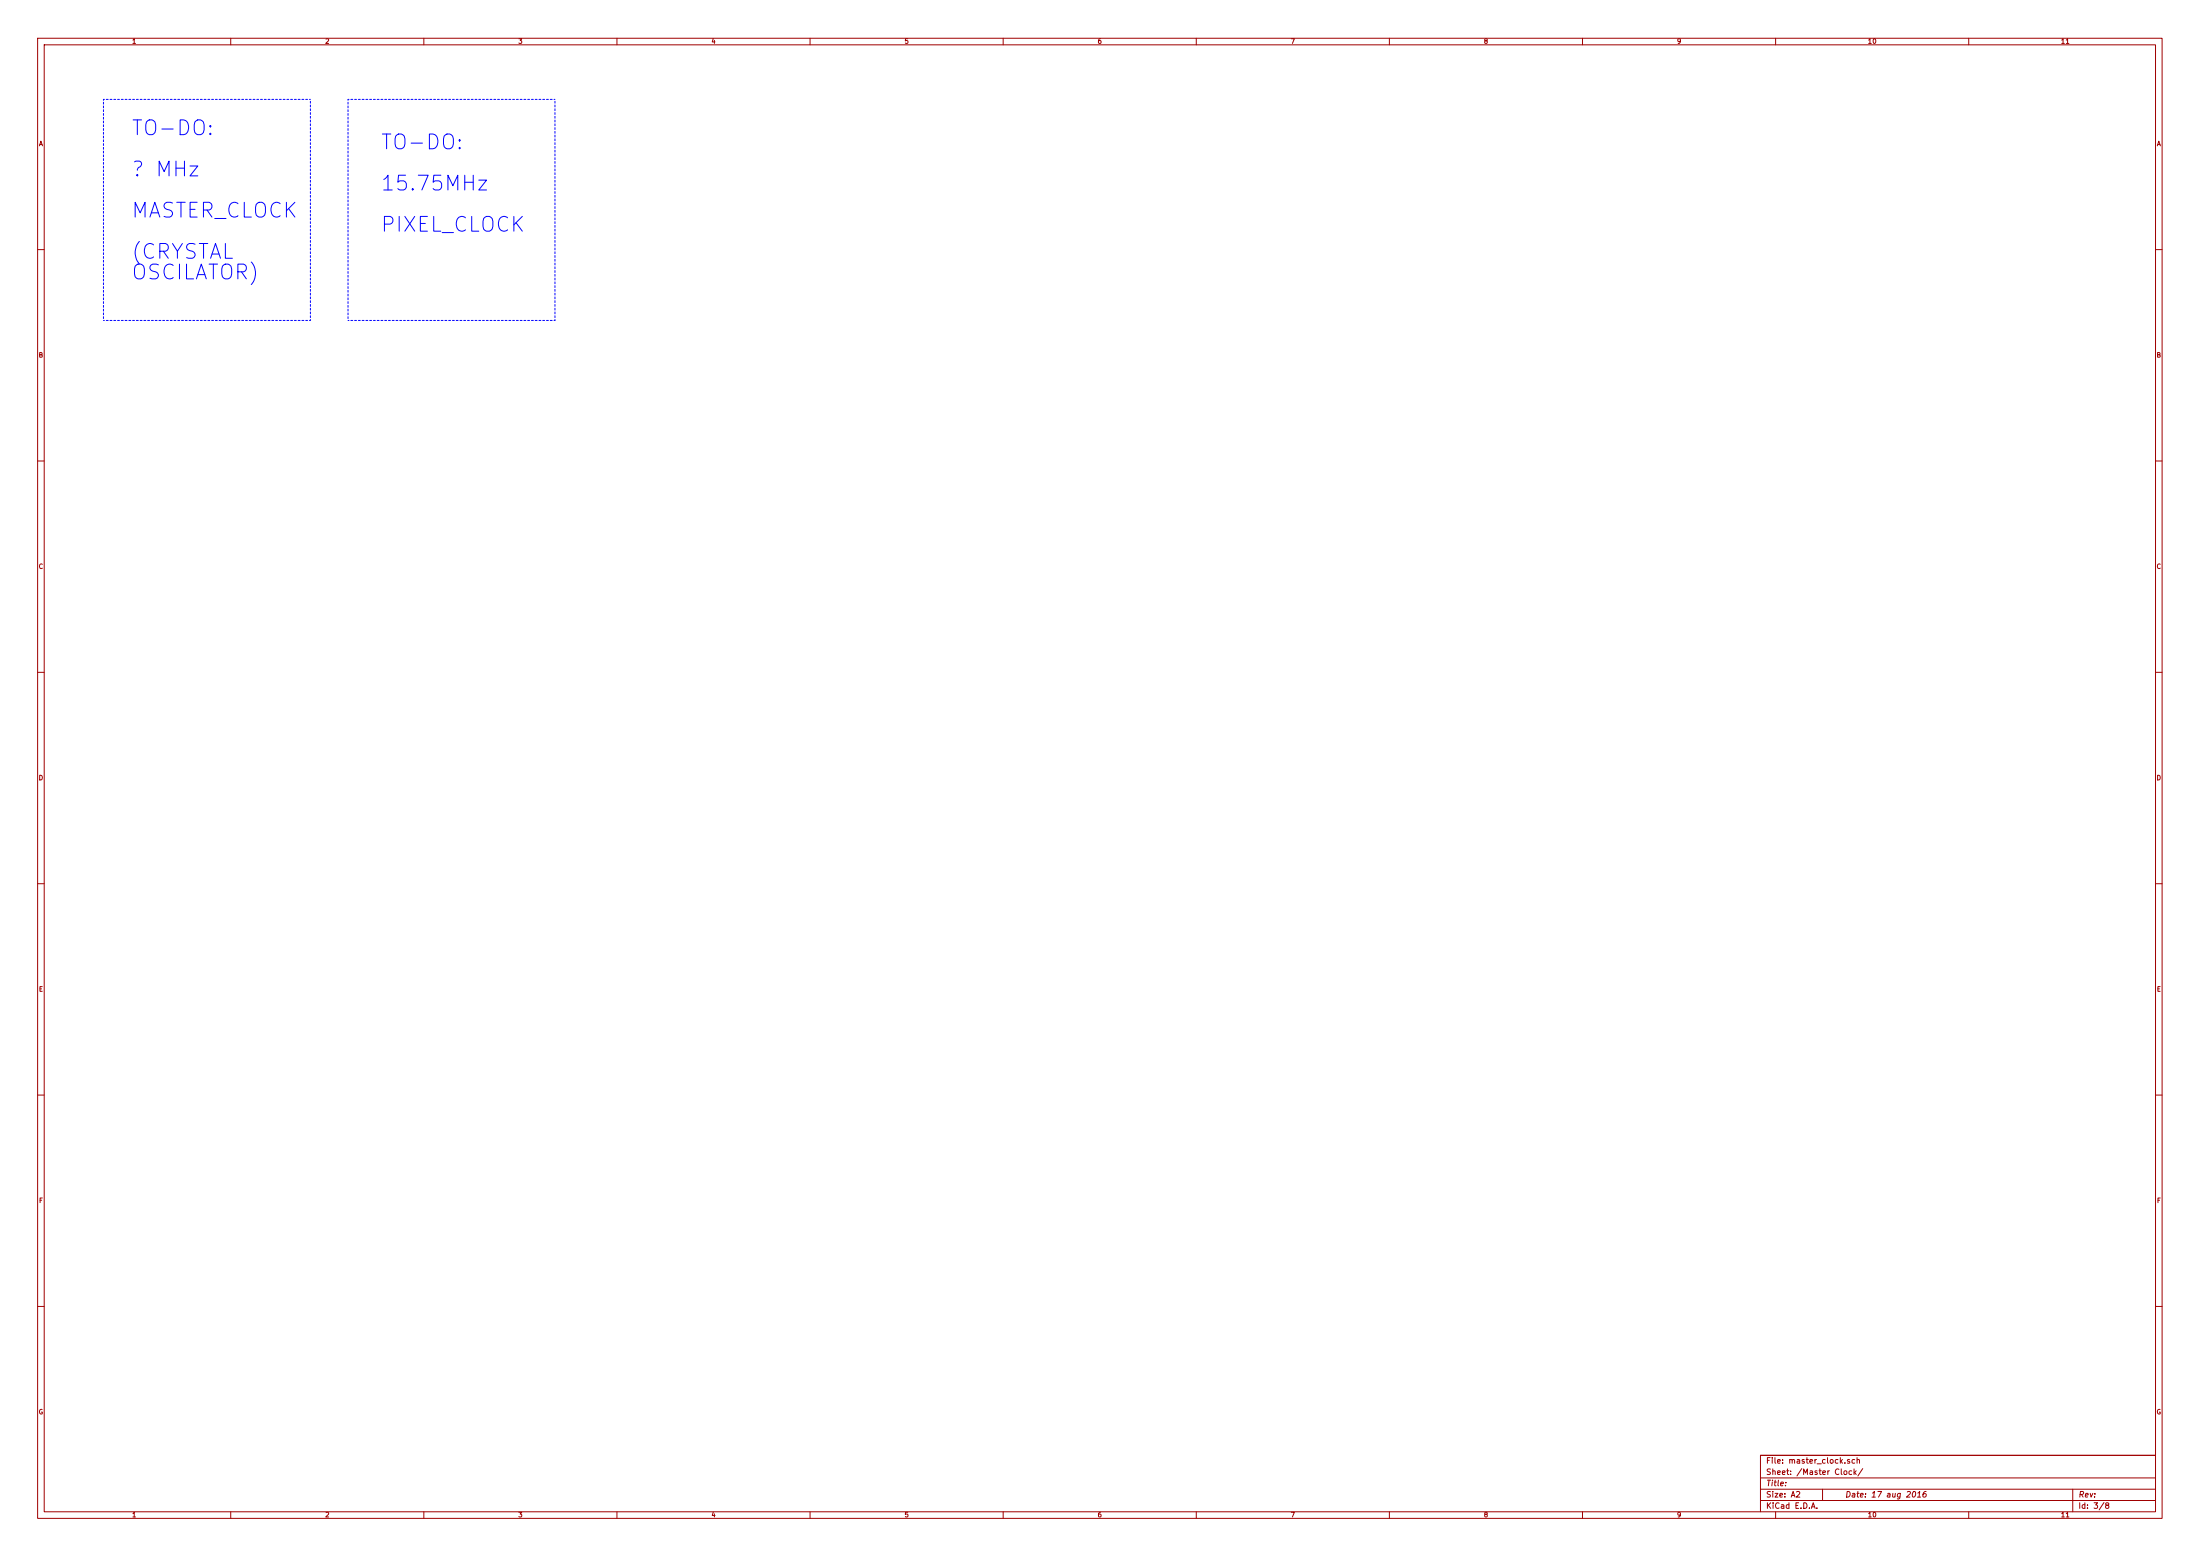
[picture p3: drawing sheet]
<svg xmlns="http://www.w3.org/2000/svg" width="594mm" height="420mm" viewBox="0 0 594 420" stroke-linecap="round" stroke-linejoin="round" font-family="sans-serif">
<g fill="none" stroke="#a00000" stroke-width=".27">
<path d="M10.2 10.3h573.6v399.7h-573.6zM11.9 12.1h570.2v396.1h-570.2zM62.3 10.3v1.8M114.5 10.3v1.8M166.6 10.3v1.8M218.7 10.3v1.8M270.9 10.3v1.8M323 10.3v1.8M375.2 10.3v1.8M427.3 10.3v1.8M479.5 10.3v1.8M531.6 10.3v1.8"/>
<path d="M10.2 67.4h1.7M582.1 67.4h1.7M10.2 124.5h1.7M582.1 124.5h1.7M10.2 181.6h1.7M582.1 181.6h1.7M10.2 238.6h1.7M582.1 238.6h1.7M10.2 295.7h1.7M582.1 295.7h1.7M10.2 352.8h1.7M582.1 352.8h1.7"/>
<path d="M475.4 399.1h106.7M498 397.3l.2-.2 .5 .2v.7h-.7zM499.4 394.2l-.3-.1-.2 .2 .5 .4v.3h-.5M500 397.2l-.4-.1-.3 .4 .1 .5 .6 .1M500.7 396.6v1.6M500.8 397.6l.4 .6M500.8 394.2l-.4-.1-.3 .3 .1 .6h.6M501.2 397.1l-.5 .6M501.5 394.3l.6-.1v.9M501.5 393.6v1.5M503 396.6l-1.3 1.9M582.1 393h-106.7v15.2"/>
<path d="M62.3 408.2v1.8M114.5 408.2v1.8M166.6 408.2v1.8M218.7 408.2v1.8M270.9 408.2v1.8M323 408.2v1.8M375.2 408.2v1.8M427.3 408.2v1.8M475.4 405.2h106.7M475.4 402.1h106.7M479.5 408.2v1.8M482.2 400.3v.1"/>
<path d="M485.1 402.9l.6-.2 .3 .5-.9 1.1h.9M489.1 407.3l.5-1.5 .5 1.5M489.3 406.9h.7M490.6 407.2v.1M492.2 402.1v3.1M516.6 402.9l.3-.2a.76 .76 0 0 1 .4 .9 .76 .76 0 0 1-.8 .6l-.1-.9zM517.8 404.3h.8M517.9 403.2l.5-.5-.2 1.6M520.1 402.7h-.3a.99 .99 0 0 0-.3 1.6l.5-.2 .1-.6-.5-.2-.3 .3M531.6 408.2v1.8M559.7 402.1v6.1M568.1 405.7l-1.2 2"/>
<path d="M568.9 406.4l-.3-.2 .1-.3h.6l.1 .4-.8 .4 .1 .5 .2 .1 .6-.3v-.3l-.3-.3"/>
</g>
<path d="M56.8 36l.2 .2-.2 .2-.2-.2 .2-.2v.4M56.8 33.9l.2 .2-.2 .2-.2-.2 .2-.2v.4M124.1 39.8l.2 .2-.2 .2-.2-.2 .2-.2v.4M124.1 37.7l.2 .2-.2 .2-.2-.2 .2-.2v.4M51.3 44.8h2.1l-2.1 2.7h2.1M129.3 48.6h2.1l-2.1 2.7h2.1" fill="none" stroke="#00f" stroke-width=".27"/>
<path d="M27.9 26.8v59.7M83.8 26.8h-55.9M94 26.8v59.7M149.9 26.8h-55.9M27.9 86.5h55.9M83.8 86.5v-59.7M94 86.5h55.9M149.9 86.5v-59.7" fill="none" stroke="#00f" stroke-width=".27" stroke-dasharray=".5" stroke-dashoffset=".3"/>
<g font-size="5.6" fill="#00f">
<text x="35.6" y="36.7">TO-DO:</text>
<text x="102.9" y="40.6">TO-DO:</text>
<text x="35.6" y="47.9">? MHz</text>
<text x="102.9" y="51.7">15.75MHz</text>
<text x="35.6" y="59">MASTER_CLOCK</text>
<text x="102.9" y="62.8">PIXEL_CLOCK</text>
<text x="35.6" y="70.1">(CRYSTAL</text>
<text x="35.6" y="75.7">OSCILATOR)</text>
</g>
<g font-size="2.1" fill="#a00000">
<text x="476.9" y="395.3">File: master_clock.sch</text>
<text x="476.9" y="401.4">Title:</text>
<text x="476.9" y="398.3">Sheet: /Master Clock/</text>
<text x="476.9" y="407.5">KiCad E.D.A.</text>
<text x="476.9" y="404.4">Size: A2</text>
<text x="498.2" y="404.4">Date: 17 aug 2016</text>
<text x="561.2" y="404.4">Rev:</text>
<text x="561.2" y="407.5">Id: 3/8</text>
</g>
<g font-size="1.8" fill="#a00000">
<text x="35.8" y="11.9">1</text>
<text x="87.9" y="11.9">2</text>
<text x="140.1" y="11.9">3</text>
<text x="192.2" y="11.9">4</text>
<text x="244.3" y="11.9">5</text>
<text x="296.5" y="11.9">6</text>
<text x="348.6" y="11.9">7</text>
<text x="400.8" y="11.9">8</text>
<text x="452.9" y="11.9">9</text>
<text x="504.6" y="11.9">10</text>
<text x="556.7" y="11.9">11</text>
<text x="10.4" y="39.5">A</text>
<text x="582.3" y="39.5">A</text>
<text x="10.4" y="96.6">B</text>
<text x="582.3" y="96.6">B</text>
<text x="10.4" y="153.7">C</text>
<text x="582.3" y="153.7">C</text>
<text x="10.4" y="210.7">D</text>
<text x="582.3" y="210.7">D</text>
<text x="10.5" y="267.8">E</text>
<text x="582.4" y="267.8">E</text>
<text x="10.5" y="324.9">F</text>
<text x="582.4" y="324.9">F</text>
<text x="10.4" y="382">G</text>
<text x="582.3" y="382">G</text>
<text x="35.8" y="409.7">1</text>
<text x="87.9" y="409.7">2</text>
<text x="140.1" y="409.7">3</text>
<text x="192.2" y="409.7">4</text>
<text x="244.3" y="409.7">5</text>
<text x="296.5" y="409.7">6</text>
<text x="348.6" y="409.7">7</text>
<text x="400.8" y="409.7">8</text>
<text x="452.9" y="409.7">9</text>
<text x="504.6" y="409.7">10</text>
<text x="556.7" y="409.7">11</text>
</g>
</svg>
